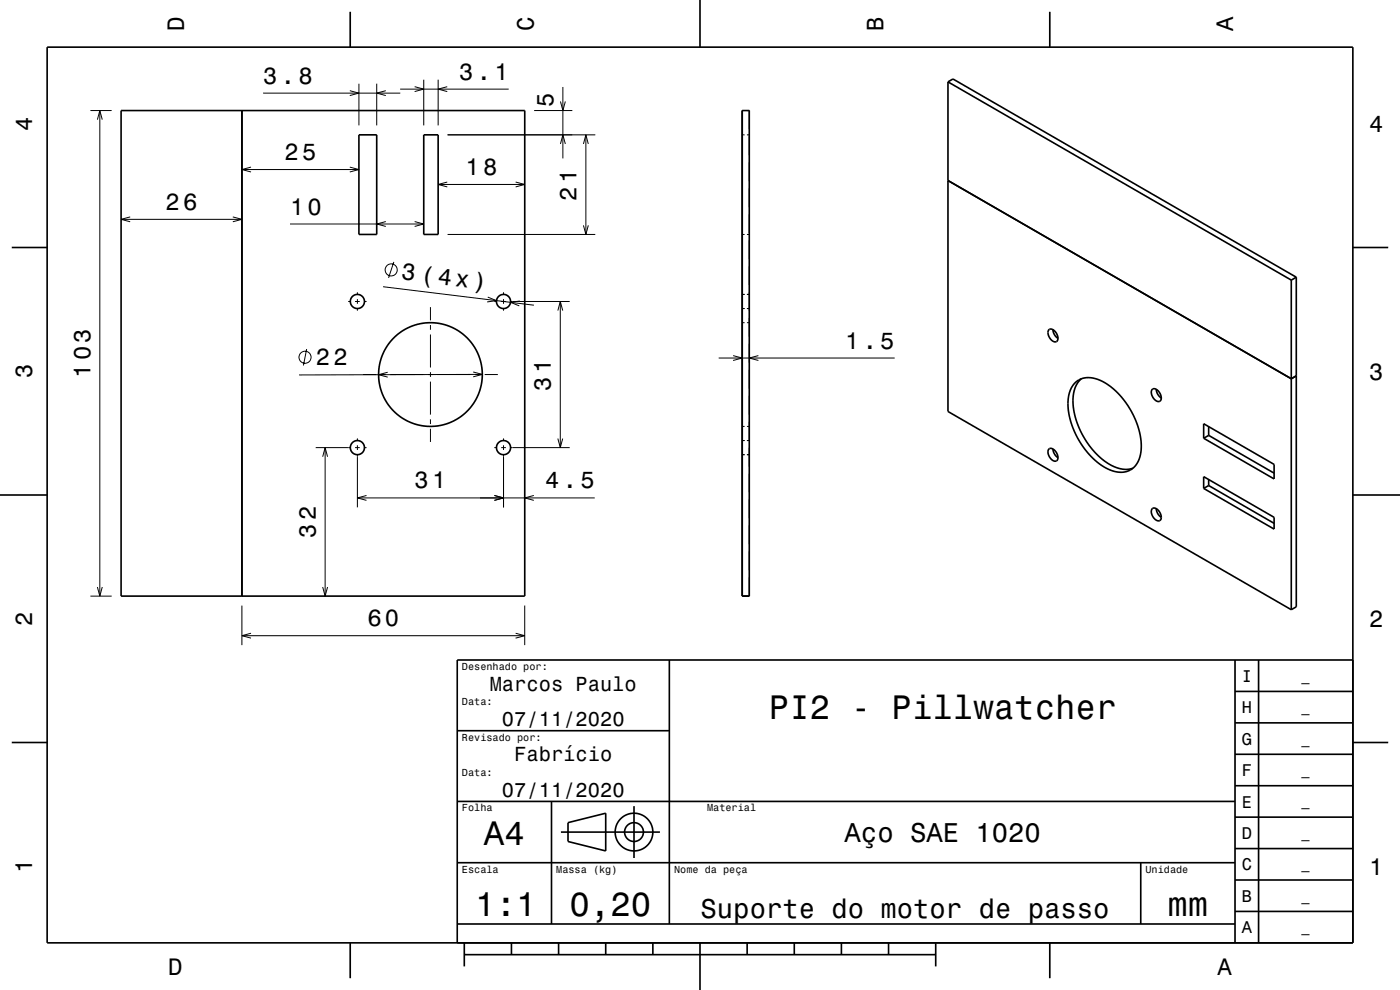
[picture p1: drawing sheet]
<svg xmlns="http://www.w3.org/2000/svg" width="297mm" height="210mm" viewBox="0 0 297 210" stroke-linecap="round" stroke-linejoin="round" font-family="sans-serif">
<g fill="none" stroke="#000" stroke-width=".21">
<path d="M55.8 19.8h29.1M74.2 19.2l1.9 .6-1.9 .5M76.1 17.8v8.8M79.9 17.8v8.8M81.9 19.2l-2 .6 2 .5M84.9 18.9h23M88 18.4l1.9 .5-1.9 .5M89.9 16.9v9.7M92.9 16.9v9.7M94.9 18.4l-2 .5 2 .5M119.4 18.5v15.1M19.2 23.4h4.5"/>
<path d="M20.7 25.4l.5-2 .5 2M21.2 23.4v103M51.3 36h24.8M53.2 35.4l-1.9 .6 1.9 .5M74.2 35.4l1.9 .6-1.9 .5M92.9 39.1h18.4M94.9 38.6l-2 .5 2 .5M95 28.6h31.3M109.4 38.6l1.9 .5-1.9 .5M113.3 23.4h8.1M118.9 30.5l.5-1.9 .5 1.9M118.9 21.5l.5 1.9 .5-1.9"/>
<path d="M123.8 30.5l.5-1.9 .5 1.9M124.3 28.6v21.1M157.5 28.6h.5M157.5 23.4h.5M158.5 28.6h.5M158.5 23.4h.5v4M159 28.9v4M159 34.5v3.9M159 40v3.9M25.7 46.5h25.6M27.6 46l-1.9 .5 1.9 .5M49.4 46l1.9 .5-1.9 .5"/>
<path d="M61.5 47.5h28.4M81.9 47l-2 .5 2 .5M83.5 55.6l-1.1 3.3M88 47l1.9 .5-1.9 .5M95 49.7h31.3M123.8 47.8l.5 1.9 .5-1.9M157.5 49.7h.5M158.5 49.7h.5M159 45.5v4M159 51v4M159 56.5v4M65.1 74l-.7 3.5"/>
<path d="M73.9 64h.4M75.3 64h1M75.8 62v.5M75.8 63.5v.9M75.8 65.5v.4M77 79.4h2.8M77.3 64h.5M80.8 79.4h1M81.3 60.8l32 3.9M82.2 79l-1.9 .5 2 .5M82.8 79.4h7M90.8 79.4h1"/>
<path d="M91.3 65.2v2.8M91.3 69v1M91.3 71v6.9M91.3 79v1M92.8 79.4h7M100.4 78.9l1.9 .5-1.9 .5M100.8 79.4h1M102.3 79.4l-38.9 .1M102.8 79.4h2.8M103.5 63l1.8 .8-2 .2M104.9 64h.4M106.3 64h1"/>
<path d="M106.8 62v.5M106.8 63.5v.9M106.8 65.5v.4M108.3 64h12.6M110.3 63.9l-2 .2 1.9 .8M118.3 65.9l.6-1.9 .5 1.9M118.9 64v31M152.5 75.9h37.3M155.5 75.4l2 .5-2 .6M157.5 65.5h.5M157.5 62.5h.5M157.5 68.4h.5"/>
<path d="M158.5 65.5h.5M158.5 62.5h.5M158.5 68.4h.5M159 62v4M159 67.5v4M159 73v4M159 78.5v4M160.9 75.4l-1.9 .5 1.9 .6M67 95h7.3M68.5 96.9l.5-1.9 .5 1.9M69 95v31.4M75.3 95h1"/>
<path d="M75.8 93v.5M75.8 94.4v1.1M75.8 96.4v11.2M77.3 95h.5M91.3 81v7M91.3 88.9v1.1M91.3 90.9v2.9M104.9 95h.4M106.3 95h1M106.8 93v.5M106.8 94.4v1.1M106.8 96.4v11.2"/>
<path d="M108.3 95h12.6M118.3 93l.6 2 .5-2M157.5 93.5h.5M157.5 96.4h.5M157.5 90.5h.5M158.5 96.4h.5M158.5 90.5h.5M159 84v4M159 89.5v4h-.5M159 95v4M75.8 105.6h50.4M77.7 105.1l-1.9 .5 1.9 .5"/>
<path d="M104.9 105.1l1.9 .5-1.9 .5M113.2 105.1l-1.9 .5 1.9 .5M159 100.4v4.1M159 105.9v4.1M159 111.4v4.1M159 116.9v4M19.2 126.4h4.5M20.7 124.5l.5 1.9 .5-1.9M51.3 128.4v8.4M51.3 134.8h60M53.2 134.3l-1.9 .5 1.9 .6M68.5 124.5l.5 1.9 .5-1.9"/>
<path d="M109.4 134.3l1.9 .5-1.9 .6M111.3 128.4v8.4M159 122.4v4"/>
<circle cx="83" cy="57.3" r="1.28"/>
<circle cx="64.7" cy="75.8" r="1.28"/>
</g>
<g fill="none" stroke="#000" stroke-width=".35">
<path d="M10 10h277v190h-277zM74.3 2.5v7.5M148.5 0v10M201.1 17.4v69.9l72.8 42M201.1 17.4l1.1-.6 72.8 42M201.1 17.4l72.8 42M222.7 2.5v7.5M25.7 23.4h85.6v103h-85.6zM51.3 23.4v103M76.1 28.6h3.8v21.1h-3.8zM89.9 28.6h3v21.1h-3zM157.5 23.4h1.5v103h-1.5z"/>
<path d="M201.1 38.3l72.8 42 1.1-.6M2.5 52.5h7.5M273.9 59.4v69.9M275 58.8v69.9l-1.1 .6M275 58.8l-1.1 .6M287 52.5h7.5M222.5 69.9a1.33 1.33 0 0 1 1.8 1.1 .9 .9 0 0 1-.5 1.5 1.93 1.93 0 0 1-1.3-2.6zM223.4 69.9a2.34 2.34 0 0 0 1 1.9M222.5 95.3a1.33 1.33 0 0 1 1.8 1.1 .9 .9 0 0 1-.5 1.4 1.93 1.93 0 0 1-1.3-2.5zM223.4 95.2a2.35 2.35 0 0 0 1 1.9M228 81.2a4.8 4.8 0 0 1 5.9-.3l1.8 1.2 1.7 1.5 1.5 1.9 1.3 2.1 1 2.3 .7 2.5 .2 2.1-.2 2a4.3 4.3 0 0 1-6.4 3.2l-1.9-1-1.7-1.5-1.8-1.9-1.5-2.3-1-2.3-.8-2.7-.2-2.1 .2-2.3a5.1 5.1 0 0 1 1.2-2.4zM229.4 80.4a7.2 7.2 0 0 0-1.5 7l.5 2 .7 1.9 1.1 1.9 1.1 1.7 1.3 1.4 1.5 1.4 1.5 .9 1.5 .7a5 5 0 0 0 3.2 0"/>
<path d="M244.4 82.6a1.23 1.23 0 0 1 1.7 .9 1.03 1.03 0 0 1-.3 1.7 1.93 1.93 0 0 1-1.4-2.6zM245.3 82.6a2.34 2.34 0 0 0 1.1 1.8M255.4 89.9l14.9 8.6v3.1l-14.9-8.6zM256.4 90.5v1.9M256.4 92.4l13.9 8M256.4 92.4l-1 .6M0 105h10M244.4 107.9a1.23 1.23 0 0 1 1.7 .9 1.03 1.03 0 0 1-.3 1.7 1.93 1.93 0 0 1-1.4-2.6zM245.3 107.9a2.33 2.33 0 0 0 1.1 1.8M255.4 101.1l14.9 8.6v2.5l-14.9-8.6zM256.4 101.7v1.3M256.4 103l13.9 8"/>
<path d="M256.4 103l-1 .6M287 105h10M142 140v56M262 140v60M267 140v60M287 140h-190v60M2.5 157.5h7.5M97 155h45M262 153.3h25M262 146.7h25M287 157.5h7.5M97 170h165"/>
<path d="M117 170v26M119 176.5h21M120.5 174.5l8-2v8l-8-2zM134.5 171v11M262 173.3h25M262 166.7h25M262 160h25M97 196h165M97 183h165M242 183v13M262 193.3h25M262 186.7h25"/>
<path d="M262 180h25M74.3 200v7.5M98.5 202.5h100M98.5 200v5M108.5 200v2.5M118.5 200v2.5M128.5 200v2.5M138.5 200v2.5M148.5 200v10M158.5 200v2.5M168.5 200v2.5M178.5 200v2.5"/>
<path d="M188.5 200v2.5M198.5 200v5M222.7 200v7.5"/>
<circle cx="75.8" cy="64" r="1.5"/>
<circle cx="91.3" cy="79.5" r="11"/>
<circle cx="106.8" cy="64" r="1.5"/>
<circle cx="75.8" cy="95" r="1.5"/>
<circle cx="106.8" cy="95" r="1.5"/>
<circle cx="134.5" cy="176.5" r="2"/>
<circle cx="134.5" cy="176.5" r="4"/>
</g>
<g font-size="7.2">
<text x="163.1" y="152.6">PI2 - Pillwatcher</text>
<text x="102.7" y="179.3">A4</text>
<text x="100.8" y="194.3">1:1</text>
<text x="120.8" y="194.3">0,20</text>
<text x="247.7" y="194.3">mm</text>
</g>
<g font-size="5.8">
<text x="179.2" y="178.6">Aço SAE 1020</text>
<text x="148.6" y="194.6">Suporte do motor de passo</text>
</g>
<g font-size="5">
<text x="39" y="6.5" transform="rotate(-90 39 6.5)">D</text>
<text x="113.2" y="6.5" transform="rotate(-90 113.2 6.5)">C</text>
<text x="187.4" y="6.5" transform="rotate(-90 187.4 6.5)">B</text>
<text x="261.6" y="6.5" transform="rotate(-90 261.6 6.5)">A</text>
<text x="55.8" y="17.8">3.8</text>
<text x="97.4" y="16.9">3.1</text>
<text x="117.4" y="22.8" transform="rotate(-90 117.4 22.8)">5</text>
<text x="6.8" y="27.8" transform="rotate(-90 6.8 27.8)">4</text>
<text x="290.5" y="28.1">4</text>
<text x="60.3" y="34">25</text>
<text x="98.7" y="37.1">18</text>
<text x="35.1" y="44.5">26</text>
<text x="61.5" y="45.5">10</text>
<text x="122.3" y="42.6" transform="rotate(-90 122.3 42.6)">21</text>
<text x="85" y="59.3" transform="rotate(7 85 59.3)">3 (4x)</text>
<text x="67" y="77.5">22</text>
<text x="179.3" y="73.9">1.5</text>
<text x="6.8" y="80.3" transform="rotate(-90 6.8 80.3)">3</text>
<text x="19.2" y="80.2" transform="rotate(-90 19.2 80.2)">103</text>
<text x="116.9" y="82.8" transform="rotate(-90 116.9 82.8)">31</text>
<text x="290.5" y="80.6">3</text>
<text x="87.9" y="103.6">31</text>
<text x="115.7" y="103.6">4.5</text>
<text x="67" y="114.1" transform="rotate(-90 67 114.1)">32</text>
<text x="6.8" y="132.8" transform="rotate(-90 6.8 132.8)">2</text>
<text x="77.9" y="132.8">60</text>
<text x="290.5" y="133.1">2</text>
<text x="6.8" y="185.3" transform="rotate(-90 6.8 185.3)">1</text>
<text x="290.5" y="185.6">1</text>
<text x="35.7" y="206.8">D</text>
<text x="258.3" y="206.8">A</text>
</g>
<g font-size="4.3">
<text x="103.9" y="146.5">Marcos Paulo</text>
<text x="106.5" y="154">07/11/2020</text>
<text x="109.1" y="161.5">Fabrício</text>
<text x="106.5" y="169">07/11/2020</text>
</g>
<g font-size="3.6">
<text x="263.4" y="144.6">I</text>
<text x="263.4" y="151.3">H</text>
<text x="263.4" y="158">G</text>
<text x="263.4" y="164.6">F</text>
<text x="263.4" y="171.3">E</text>
<text x="263.4" y="178">D</text>
<text x="263.4" y="184.6">C</text>
<text x="263.4" y="191.3">B</text>
<text x="263.4" y="198">A</text>
</g>
<g font-size="2.9">
<text x="276.1" y="144.4">_</text>
<text x="276.1" y="151">_</text>
<text x="276.1" y="157.7">_</text>
<text x="276.1" y="164.4">_</text>
<text x="276.1" y="171">_</text>
<text x="276.1" y="177.7">_</text>
<text x="276.1" y="184.4">_</text>
<text x="276.1" y="191.1">_</text>
<text x="276.1" y="197.7">_</text>
</g>
<g font-size="2.2">
<text x="98" y="142.1">Desenhado por:</text>
<text x="98" y="149.6">Data:</text>
<text x="98" y="157.1">Revisado por:</text>
<text x="98" y="164.6">Data:</text>
<text x="98" y="172.1">Folha</text>
<text x="150" y="172.1">Material</text>
<text x="98" y="185.1">Escala</text>
<text x="118" y="185.1">Massa (kg)</text>
<text x="143" y="185.1">Nome da peça</text>
<text x="243" y="185.1">Unidade</text>
</g>
</svg>
